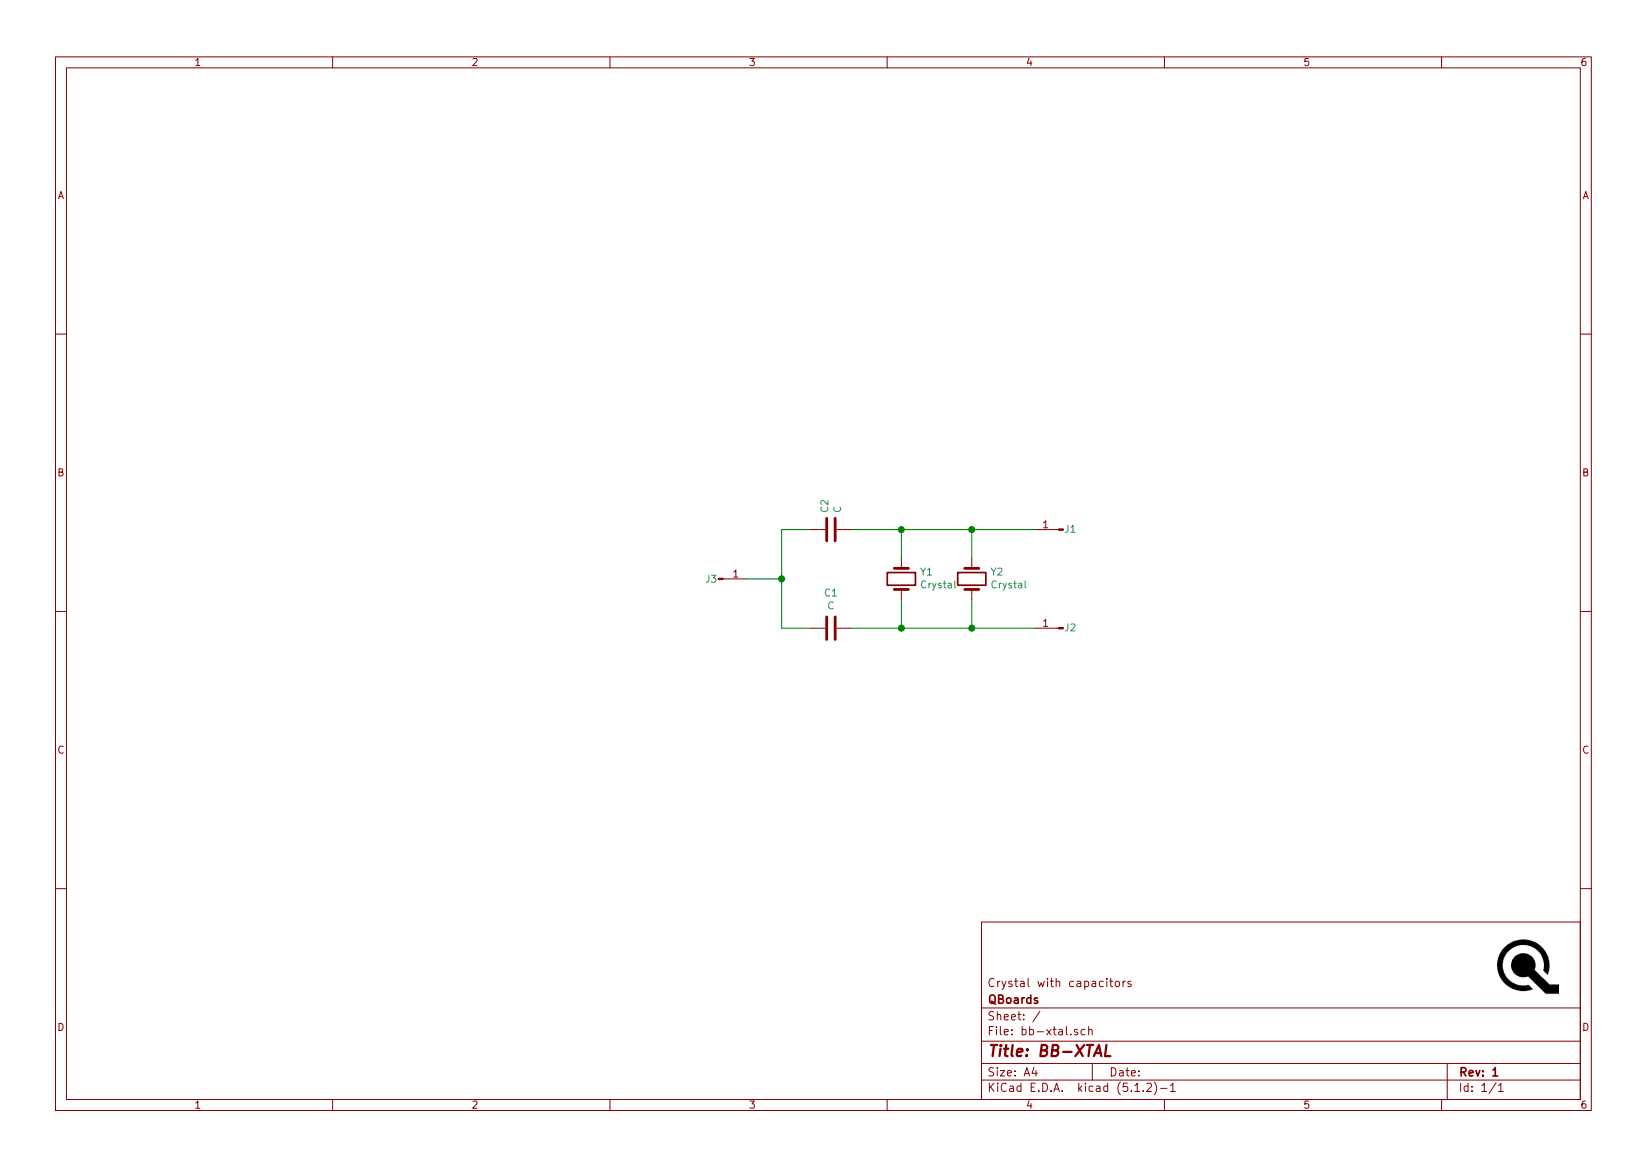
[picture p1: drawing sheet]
EESchema Schematic File Version 4
EELAYER 29 0
EELAYER END
$Descr A4 11693 8268
encoding utf-8
Sheet 1 1
Title "BB-XTAL"
Date ""
Rev "1"
Comp "QBoards"
Comment1 "Crystal with capacitors"
Comment2 ""
Comment3 ""
Comment4 ""
$EndDescr
$Comp
L Connector:Conn_01x01_Male J2
U 1 1
P 7550 4450
F 0 "J2" H 7500 4450 50  0000 C CNN
F 1 "Conn_01x01_Male" H 7658 4540 50  0001 C CNN
F 2 "qboards_connectors:PinHeader_1x01_P2.54mm_Vertical" H 7550 4450 50  0001 C CNN
F 3 "~" H 7550 4450 50  0001 C CNN
	1    7550 4450
	-1   0    0    1   
$EndComp
$Comp
L Device:Crystal Y1
U 1 1
P 6400 4100
F 0 "Y1" V 6446 4231 50  0000 L CNN
F 1 "Crystal" V 6355 4231 50  0000 L CNN
F 2 "Crystal:Crystal_HC49-4H_Vertical" H 6400 4100 50  0001 C CNN
F 3 "~" H 6400 4100 50  0001 C CNN
	1    6400 4100
	0    1    -1   0   
$EndComp
$Comp
L Connector:Conn_01x01_Male J1
U 1 1
P 7550 3750
F 0 "J1" H 7500 3750 50  0000 C CNN
F 1 "Conn_01x01_Male" H 7658 3840 50  0001 C CNN
F 2 "qboards_connectors:PinHeader_1x01_P2.54mm_Vertical" H 7550 3750 50  0001 C CNN
F 3 "~" H 7550 3750 50  0001 C CNN
	1    7550 3750
	-1   0    0    1   
$EndComp
$Comp
L Device:C C1
U 1 1
P 5900 4450
F 0 "C1" V 5648 4450 50  0000 C CNN
F 1 "C" V 5739 4450 50  0000 C CNN
F 2 "Capacitor_SMD:C_0805_2012Metric_Pad1.15x1.40mm_HandSolder" H 5938 4300 50  0001 C CNN
F 3 "~" H 5900 4450 50  0001 C CNN
	1    5900 4450
	0    1    1    0   
$EndComp
$Comp
L Device:C C2
U 1 1
P 5900 3750
F 0 "C2" H 6015 3796 50  0000 L CNN
F 1 "C" H 6015 3705 50  0000 L CNN
F 2 "Capacitor_SMD:C_0805_2012Metric_Pad1.15x1.40mm_HandSolder" H 5938 3600 50  0001 C CNN
F 3 "~" H 5900 3750 50  0001 C CNN
	1    5900 3750
	0    -1   -1   0   
$EndComp
$Comp
L Connector:Conn_01x01_Male J3
U 1 1
P 5100 4100
F 0 "J3" H 5050 4100 50  0000 C CNN
F 1 "Conn_01x01_Male" H 5208 4190 50  0001 C CNN
F 2 "qboards_connectors:PinHeader_1x01_P2.54mm_Vertical" H 5100 4100 50  0001 C CNN
F 3 "~" H 5100 4100 50  0001 C CNN
	1    5100 4100
	1    0    0    -1  
$EndComp
Wire Wire Line
	7350 3750 6900 3750
Wire Wire Line
	6400 3750 6400 3950
Wire Wire Line
	7350 4450 6900 4450
Wire Wire Line
	6400 4450 6400 4250
Wire Wire Line
	6400 3750 6050 3750
Connection ~ 6400 3750
Wire Wire Line
	6050 4450 6400 4450
Connection ~ 6400 4450
Wire Wire Line
	5750 3750 5550 3750
Wire Wire Line
	5550 3750 5550 4100
Wire Wire Line
	5550 4450 5750 4450
Wire Wire Line
	5300 4100 5550 4100
Connection ~ 5550 4100
Wire Wire Line
	5550 4100 5550 4450
$Comp
L Device:Crystal Y2
U 1 1
P 6900 4100
F 0 "Y2" V 6946 4231 50  0000 L CNN
F 1 "Crystal" V 6855 4231 50  0000 L CNN
F 2 "Crystal:Crystal_SMD_HC49-SD_HandSoldering" H 6900 4100 50  0001 C CNN
F 3 "~" H 6900 4100 50  0001 C CNN
	1    6900 4100
	0    1    -1   0   
$EndComp
Wire Wire Line
	6900 3950 6900 3750
Connection ~ 6900 3750
Wire Wire Line
	6900 3750 6400 3750
Wire Wire Line
	6900 4250 6900 4450
Connection ~ 6900 4450
Wire Wire Line
	6900 4450 6400 4450
$EndSCHEMATC
